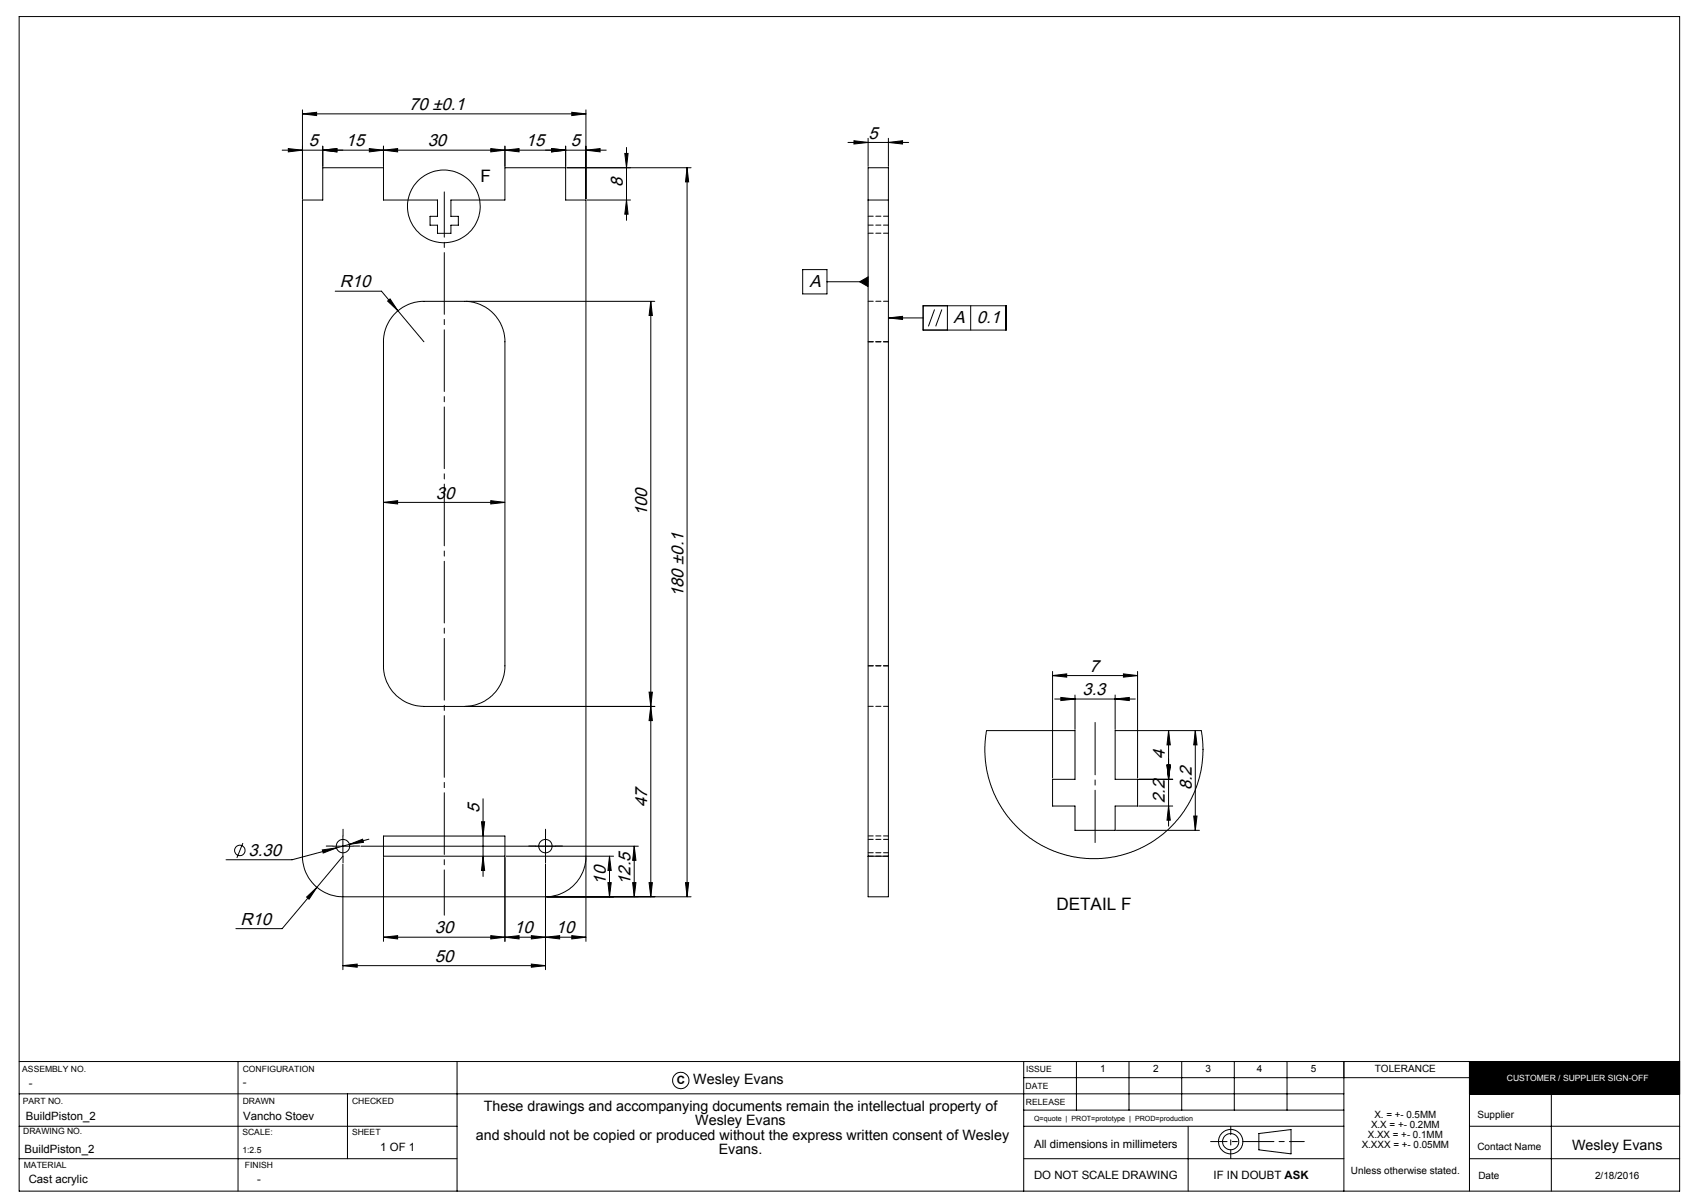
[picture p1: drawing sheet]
<svg xmlns="http://www.w3.org/2000/svg" width="420mm" height="297mm" viewBox="0 0 420 297" stroke-linecap="round" stroke-linejoin="round" font-family="sans-serif">
<g fill="none" stroke="#000" stroke-width=".25">
<path d="M4.7 4.1h410v290h-410zM69.7 37.1h80M71.2 36.7l3.5 .4-3.5 .4zM74.7 28.1l3.5-.4v.8zM74.7 27.1v22M74.7 28.1h70M79.7 37.1l3.5-.4v.8zM79.7 36.1v5M91.2 36.7l3.5 .4-3.5 .4zM94.7 37.1l3.5-.4v.8zM94.7 36.1v5M121.2 36.7l3.5 .4-3.5 .4z"/>
<path d="M124.7 36.1v5M124.7 37.1l3.5-.4v.8zM136.2 36.7l3.5 .4-3.5 .4zM139.7 36.1v5M141.2 27.7l3.5 .4-3.5 .4zM144.7 37.1l3.5-.4v.8zM144.7 27.1v22M154.3 37.9h.8l-.4 3.5zM154.7 36.4v18M209.4 35.2h15M210.9 34.7l3.4 .5-3.4 .4zM214.3 34.1v7"/>
<path d="M219.4 35.2l3.4-.5v.9zM219.4 34.1v7M79.7 41.4h15v8h13.3v4h-1.8v2.2h1.8v2h3.3v-2h1.9v-2.2h-1.9v-4h13.4v-8h15v8h5v162a10 10 0 0 1-10 10h-50a10 10 0 0 1-10-10v-162h5zM140 41.4h30.6M145 49.4h10.7M154.7 49.4l.4 3.5h-.8zM169.7 41.4v180M169.7 41.4l.3 3.5h-.7zM214.3 49.4h5.1M82.8 71.9h11.4l10.5 12.5M95.7 74.3l.6-.5 1.9 2.9zM97.3 77.6a10.1 10.1 0 0 1 7.4-3.2h10a10 10 0 0 1 10 10v80a10.1 10.1 0 0 1-10 10h-10a10 10 0 0 1-10-10v-80a10 10 0 0 1 2.6-6.8z"/>
<path d="M115 74.4h46.7M160.7 74.4l.4 3.5h-.8zM160.7 74.4v147M198.2 66.6h6v6h-6zM204.2 69.6h10.1M212.3 69.6l2-1.2v2.4zM219.4 78.5h8.5M219.4 78.5l3.4-.4v.8zM227.9 75.5h20.5v6h-20.5zM230.8 76.4l-1.6 4.2M232.6 76.4l-1.6 4.2M233.9 75.5v6"/>
<path d="M239.7 75.5v6M94.7 124l3.5-.4v.8zM94.7 124h30M121.2 123.6l3.5 .4-3.5 .4zM115 174.4h46.7M160.3 170.9h.8l-.4 3.5zM160.7 174.4l.4 3.5h-.8zM259.9 166.8l3.5-.4v.8zM259.9 165.8v26.3M259.9 166.8h21M260.4 172.6h19.9M261.9 172.2l3.5 .4-3.5 .4z"/>
<path d="M265.4 171.6v8.5M275.3 172.6l3.5-.4v.8zM275.3 171.6v8.5M277.4 166.4l3.5 .4-3.5 .4zM280.9 165.8v26.3M119.3 197.2v19.2M243.6 180.4h21.8v12h-5.5v6.6h5.5v6h9.9v-6h5.6v-6.6h-5.6v-12h21.3l.4 4.1v2.5l-.4 2.9-.5 2.4-1 2.7-1.3 3-1.3 2.1-1.7 2.2-2.4 2.6-3.3 2.5-3.6 2.1-2.3 .9-3.3 1-4.6 .6-3.1-.1-2.8-.3-5.1-1.4-2.7-1.3-2.2-1.3-3.6-2.7-2.4-2.6-1.6-2.2-2.2-3.9-1.1-2.8-.7-2.5-.6-5.1v-2.7zM281.2 192.4h8.4M281.2 199h8.4M288.1 188.9h.9l-.5 3.5zM288.5 180.4l.5 3.5h-.9zM288.5 199l.5 3.5h-.9z"/>
<path d="M288.5 180.4v23.6M295.1 180.4v24.6M295.1 180.4l.5 3.5h-.9zM60 208.1l-1.5 3.7M79.6 209.8l3.5-.5-3.3 1.3zM82.2 208.9h5M83.1 209.3l-11 3h-16.3M84.7 206.4v5l-15 17.9h-11.5M84.7 213.4v26M86.3 208.5l3.2-1.3 .2 .8zM86.3 208.5l-3.2 .8M89.1 208.9h68.5"/>
<path d="M91.1 207.2l-4.8 1.3M94.7 211.7v20.7M94.7 206.4h30v5h-30zM118.9 202.9h.8l-.4 3.5zM119.3 211.4l.4 3.5h-.8zM124.7 211.7v20.7M125 211.4h26.5M134.7 206.4v5M134.7 213.4v26M144.7 211.7v20.7M150.1 217.9h.8l-.4 3.5zM150.5 211.4v10"/>
<path d="M150.5 211.4l.4 3.5h-.8zM156.2 217.9h.8l-.4 3.5zM156.6 208.9l.4 3.5h-.8zM156.6 208.9v12.5M160.3 217.9h.8l-.4 3.5zM169.3 217.9h.7l-.3 3.5zM214.3 211.4v10h5.1v-10M214.3 211.4v-170h5.1v170M214.3 211.4h5.1M275.6 205h20.6M294.7 201.5h.9l-.5 3.5zM75.7 221.5l2.5-2.4-1.9 2.9z"/>
<path d="M84.7 238.4l3.5-.4v.8zM84.7 238.4h50M94.7 231.4l3.5-.4v.8zM94.7 231.4h50M121.2 231l3.5 .4-3.5 .4zM124.7 231.4l3.5-.4v.8zM131.2 238l3.5 .4-3.5 .4zM131.2 231l3.5 .4-3.5 .4zM134.7 231.4l3.5-.4v.8zM135 221.4h35.6M141.2 231l3.5 .4-3.5 .4zM4.7 262.1h410"/>
<path d="M4.7 270h327.1M4.7 278.1h108.2M58.8 262.1v32M85.8 270v16.1M112.9 262.1v32M252.8 278.1h79M252.8 262.1v32M252.8 274.1h79M252.8 266.1h110M265.8 262.1v12M278.8 262.1v12M291.8 262.1v12"/>
<path d="M293.4 278.1v16M304.8 262.1v12M310.8 279.9l8-1v6l-8-1zM317.8 262.1v12M331.8 262.1v32M362.8 270.1h51.9M362.8 278.1h51.9M362.8 262.1v32M383 270.1v24M4.7 286.1h108.2M252.8 286.1h79M362.8 286.1h51.9"/>
<circle cx="109.6" cy="51" r="9"/>
<circle cx="59.2" cy="210" r="1.29"/>
<circle cx="84.7" cy="208.9" r="1.65"/>
<circle cx="134.7" cy="208.9" r="1.65"/>
<circle cx="168.1" cy="266.7" r="2.02"/>
<circle cx="303.9" cy="281.8" r="3"/>
<circle cx="303.9" cy="281.8" r="2"/>
</g>
<path d="M310.9 281.8h-12" fill="none" stroke="#000" stroke-width=".25" stroke-dasharray="15.2 1.3 1.3 1.3" stroke-dashoffset="11.2"/>
<path d="M310.9 281.8h11.1" fill="none" stroke="#000" stroke-width=".25" stroke-dasharray="15.2 1.3 1.3 1.3" stroke-dashoffset="11.6"/>
<path d="M303.9 278v8" fill="none" stroke="#000" stroke-width=".25" stroke-dasharray="15.2 1.3 1.3 1.3" stroke-dashoffset="13.1"/>
<path d="M362.8 262.1h51.9v8.3h-51.9z" fill-rule="evenodd" fill="#000"/>
<path d="M82.2 208.9h-1.7M84.7 206.4v-1.7M84.7 211.4v1.6M87.2 208.9h1.6M132.2 208.9h-1.7M134.7 206.4v-1.7M134.7 211.4v1.6M137.2 208.9h1.6" fill="none" stroke="#000" stroke-width=".25" stroke-dasharray="15.2 1.3 1.3 1.3"/>
<path d="M270.4 208v-29.6" fill="none" stroke="#000" stroke-width=".25" stroke-dasharray="15.2 1.3 1.3 1.3" stroke-dashoffset="2.3"/>
<path d="M109.7 225.9v-178.5" fill="none" stroke="#000" stroke-width=".25" stroke-dasharray="15.2 1.3 1.3 1.3" stroke-dashoffset="4.1"/>
<g fill="#000">
<path d="M74.7 28.1l3.5-.4v.8zM141.2 27.7l3.5 .4-3.5 .4zM136.2 36.7l3.5 .4-3.5 .4zM144.7 37.1l3.5-.4v.8zM134.7 231.4l3.5-.4v.8zM141.2 231l3.5 .4-3.5 .4z"/>
<path d="M79.7 37.1l3.5-.4v.8zM71.2 36.7l3.5 .4-3.5 .4z"/>
<path d="M91.2 36.7l3.5 .4-3.5 .4zM79.7 37.1l3.5-.4v.8z"/>
<path d="M121.2 36.7l3.5 .4-3.5 .4zM94.7 37.1l3.5-.4v.8z"/>
<path d="M136.2 36.7l3.5 .4-3.5 .4zM124.7 37.1l3.5-.4v.8z"/>
<path d="M154.7 49.4l.4 3.5h-.8zM154.3 37.9h.8l-.4 3.5z"/>
<path d="M169.7 41.4l.3 3.5h-.7zM169.3 217.9h.7l-.3 3.5zM150.5 211.4l.4 3.5h-.8zM150.1 217.9h.8l-.4 3.5zM160.7 174.4l.4 3.5h-.8zM160.3 217.9h.8l-.4 3.5zM288.5 180.4l.5 3.5h-.9zM288.1 188.9h.9l-.5 3.5zM288.1 188.9h.9l-.5 3.5zM288.5 199l.5 3.5h-.9zM295.1 180.4l.5 3.5h-.9zM294.7 201.5h.9l-.5 3.5z"/>
<path d="M95.7 74.3l2.5 2.4-1.9-2.9zM84.7 238.4l3.5-.4v.8zM131.2 238l3.5 .4-3.5 .4zM75.7 221.5l.6 .5 1.9-2.9zM86.3 208.5l3.4-.5-.2-.8zM79.6 209.8l.2 .8 3.3-1.3zM124.7 231.4l3.5-.4v.8zM131.2 231l3.5 .4-3.5 .4zM210.9 34.7l3.4 .5-3.4 .4zM219.4 35.2l3.4-.5v.9zM261.9 172.2l3.5 .4-3.5 .4zM275.3 172.6l3.5-.4v.8zM259.9 166.8l3.5-.4v.8zM277.4 166.4l3.5 .4-3.5 .4z"/>
<path d="M219.4 78.5l3.4-.4v.8zM212.3 69.6l2 1.2v-2.4z"/>
<path d="M121.2 123.6l3.5 .4-3.5 .4zM94.7 124l3.5-.4v.8z"/>
<path d="M119.3 211.4l.4 3.5h-.8zM118.9 202.9h.8l-.4 3.5zM160.3 170.9h.8l-.4 3.5zM160.7 74.4l.4 3.5h-.8zM156.2 217.9h.8l-.4 3.5zM156.6 208.9l.4 3.5h-.8z"/>
<path d="M94.7 231.4l3.5-.4v.8zM121.2 231l3.5 .4-3.5 .4z"/>
</g>
<path d="M219.4 55.6h-5M219.4 53.4h-5M219.4 57.6h-5M214.4 74.4h5M214.4 84.4h5M214.4 174.4h5M214.4 164.4h5M214.4 211.4h5M214.4 206.4h5M214.4 210.5h5M219.4 207.2h-5" fill="none" stroke="#000" stroke-width=".25" stroke-dasharray="1.3 .6"/>
<g font-size="4.3">
<text x="101" y="27.2">70 ±0.1</text>
<text x="214.4" y="34.2">5</text>
<text x="76.2" y="36.1">5</text>
<text x="85.4" y="36.1">15</text>
<text x="105.6" y="36.1">30</text>
<text x="129.9" y="36.1">15</text>
<text x="140.9" y="36.1">5</text>
<text x="153.8" y="46.2" transform="rotate(-90 153.8 46.2)">8</text>
<text x="83.9" y="71">R10</text>
<text x="199.8" y="70.9">A</text>
<text x="235.4" y="79.8">A</text>
<text x="241.2" y="79.8">0.1</text>
<text x="107.6" y="123.1">30</text>
<text x="159.8" y="127.4" transform="rotate(-90 159.8 127.4)">100</text>
<text x="168.7" y="147.5" transform="rotate(-90 168.7 147.5)">180 ±0.1</text>
<text x="269" y="165.8">7</text>
<text x="267.3" y="171.6">3.3</text>
<text x="287.6" y="187.3" transform="rotate(-90 287.6 187.3)">4</text>
<text x="294.2" y="195.1" transform="rotate(-90 294.2 195.1)">8.2</text>
<text x="118.4" y="200.6" transform="rotate(-90 118.4 200.6)">5</text>
<text x="159.8" y="199.3" transform="rotate(-90 159.8 199.3)">47</text>
<text x="287.6" y="198.3" transform="rotate(-90 287.6 198.3)">2.2</text>
<text x="61.4" y="211.3">3.30</text>
<text x="149.6" y="218.4" transform="rotate(-90 149.6 218.4)">10</text>
<text x="155.7" y="218.5" transform="rotate(-90 155.7 218.5)">12.5</text>
<text x="59.4" y="228.3">R10</text>
<text x="107.4" y="230.5">30</text>
<text x="127" y="230.5">10</text>
<text x="137.2" y="230.5">10</text>
<text x="107.4" y="237.5">50</text>
</g>
<g font-size="4.2">
<text x="118.7" y="45">F</text>
<text x="260.8" y="224.7">DETAIL F</text>
</g>
<g font-size="3.5">
<text x="171.2" y="267.7">Wesley Evans</text>
<text x="119.4" y="274.3">These drawings and accompanying documents remain the intellectual property of</text>
<text x="117.5" y="281.4">and should not be copied or produced without the express written consent of Wesley</text>
<text x="171.7" y="277.9">Wesley Evans</text>
<text x="177.5" y="284.9">Evans.</text>
<text x="388.2" y="283.9">Wesley Evans</text>
</g>
<g font-size="2.8">
<text x="7.1" y="268.3">-</text>
<text x="60" y="268.1">-</text>
<text x="167.1" y="267.6">C</text>
<text x="6.4" y="276.5">BuildPiston_2</text>
<text x="60" y="276.5">Vancho Stoev</text>
<text x="6.1" y="284.5">BuildPiston_2</text>
<text x="93.9" y="284.1">1 OF 1</text>
<text x="255.3" y="283.4">All dimensions in millimeters</text>
<text x="7.1" y="292.2">Cast acrylic</text>
<text x="63.5" y="292.2">-</text>
<text x="255.3" y="291.1">DO NOT SCALE DRAWING</text>
<text x="299.6" y="291.1">IF IN DOUBT ASK</text>
</g>
<g font-size="2.5">
<text x="271.6" y="264.8">1</text>
<text x="284.7" y="264.8">2</text>
<text x="297.6" y="264.8">3</text>
<text x="310.3" y="264.8">4</text>
<text x="323.7" y="264.8">5</text>
<text x="339.5" y="264.8">TOLERANCE</text>
<text x="339.4" y="276">X. = +- 0.5MM</text>
<text x="364.8" y="276">Supplier</text>
<text x="337.7" y="280.9">X.XX = +- 0.1MM</text>
<text x="338.5" y="278.4">X.X = +- 0.2MM</text>
<text x="336.2" y="283.4">X.XXX = +- 0.05MM</text>
<text x="364.8" y="283.9">Contact Name</text>
<text x="333.6" y="290">Unless otherwise stated.</text>
<text x="365" y="291.1">Date</text>
<text x="393.8" y="291.1">2/18/2016</text>
</g>
<g font-size="2.1">
<text x="5.5" y="264.6">ASSEMBLY NO.</text>
<text x="59.9" y="264.6">CONFIGURATION</text>
<text x="253.3" y="268.8">DATE</text>
<text x="253.4" y="264.8">ISSUE</text>
<text x="5.6" y="272.5">PART NO.</text>
<text x="59.9" y="272.6">DRAWN</text>
<text x="86.9" y="272.6">CHECKED</text>
<text x="253.3" y="272.8">RELEASE</text>
<text x="5.7" y="280.1">DRAWING NO.</text>
<text x="59.9" y="280.3">SCALE:</text>
<text x="86.9" y="280.3">SHEET</text>
<text x="59.9" y="284.5">1:2.5</text>
<text x="5.9" y="288.5">MATERIAL</text>
<text x="60.5" y="288.5">FINISH</text>
</g>
<text font-size="2.1" fill="#fff" x="372.1" y="266.9">CUSTOMER / SUPPLIER SIGN-OFF</text>
<text font-size="1.8" x="255.3" y="276.6">Q=quote | PROT=prototype | PROD=production</text>
</svg>
